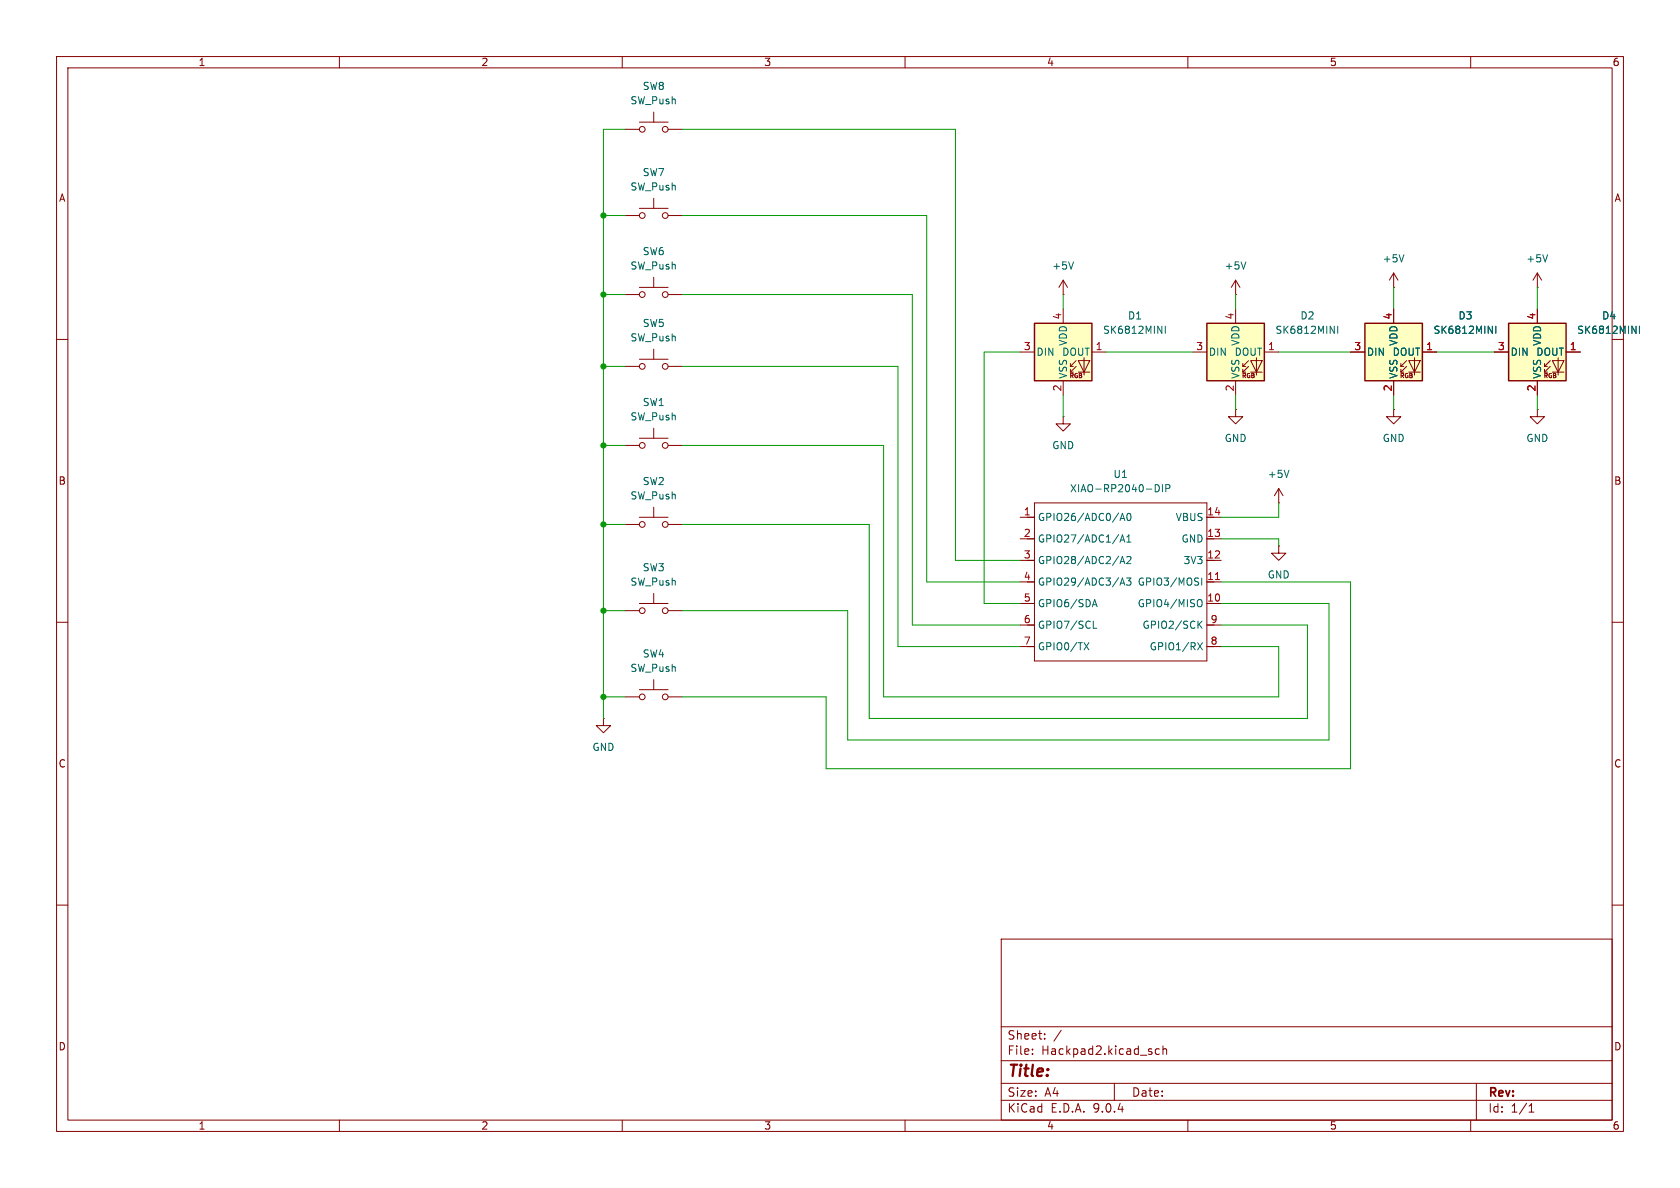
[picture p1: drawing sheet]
<svg xmlns="http://www.w3.org/2000/svg" width="297mm" height="210mm" viewBox="0 0 297 210" stroke-linecap="round" stroke-linejoin="round" font-family="sans-serif">
<g fill="none" stroke="#840000" stroke-width=".18">
<path d="M10 10h277v190h-277zM12 12h273v186h-273zM60 10v2M110 10v2M115.6 19.8v1.8M160 10v2M210 10v2M260 10v2M110.5 22.9h2.5M110.5 38.1h2.5M113 21.6h5.1M113 36.8h5.1"/>
<path d="M115.6 35.1v1.7M118.1 22.9h2.5M118.1 38.1h2.5M110.5 52.1h2.5M113 50.8h5.1M115.6 49v1.8M118.1 52.1h2.5M10 60h2M110.5 64.8h2.5M110.5 78.7h2.5M113 63.5h5.1M113 77.5h5.1"/>
<path d="M115.6 61.7v1.8M115.6 75.7v1.8M118.1 64.8h2.5M118.1 78.7h2.5M246.4 72.4v1.3h1.2l-1.2 1.2-1.3-1.2h1.3M246.4 72.4h.1M285 60h2M110.5 92.7h2.5M113 91.4h5.1M115.6 89.7v1.7M118.1 92.7h2.5M180.3 91.4h2.6"/>
<path d="M180.3 95.3h2.6M180.3 99.1h2.6M182.9 88.9h30.5v27.9h-30.5zM213.4 91.4h2.5M213.4 95.3h2.5M213.4 99.1h2.5M226.1 88.9h.1M226.1 96.5v1.3h1.2l-1.2 1.3-1.3-1.3h1.3M226.1 96.5h.1M226.1 86.4l-.8 1.2M226.1 86.4l.7 1.2M226.1 86.4v2.5"/>
<path d="M10 110h2M110.5 108h2.5M113 106.7h5.1M115.6 104.9v1.8M118.1 108h2.5M180.3 102.9h2.6M180.3 106.7h2.6M180.3 110.5h2.6M180.3 114.3h2.6M213.4 102.9h2.5M213.4 106.7h2.5M213.4 110.5h2.5"/>
<path d="M213.4 114.3h2.5M285 110h2M106.7 127v1.3h1.2l-1.2 1.2-1.3-1.2h1.3M106.7 127h.1M110.5 123.2h2.5M113 121.9h5.1M115.6 120.1v1.8M118.1 123.2h2.5M10 160h2M177 166h108v32h-108zM285 160h2M60 198v2"/>
<path d="M110 198v2M160 198v2M177 194.5h108M177 191.5h108M177 187.5h108M177 181.5h108M182.5 186.3v.1M182.5 185.5v.1M184.7 183.6v.1M184.7 182.8v.1M187.6 182.1l-1.3 2M197 191.5v3"/>
<path d="M205 185.5l-.5-.1-.3 .3v.4l.2 .2h.6M205.6 185.5l.2-.1 .4 .1v.9M205.6 184.9v1.5M210 198v2M260 198v2M261 191.5v6.5M270.3 196.6h.9M270.3 195.5l.4-.4v1.5"/>
<circle cx="113.5" cy="38.1" r=".51"/>
<circle cx="113.5" cy="22.9" r=".51"/>
<circle cx="117.6" cy="38.1" r=".51"/>
<circle cx="117.6" cy="22.9" r=".51"/>
<circle cx="113.5" cy="52.1" r=".51"/>
<circle cx="117.6" cy="52.1" r=".51"/>
<circle cx="113.5" cy="78.7" r=".51"/>
<circle cx="113.5" cy="64.8" r=".51"/>
<circle cx="117.6" cy="78.7" r=".51"/>
<circle cx="117.6" cy="64.8" r=".51"/>
<circle cx="113.5" cy="92.7" r=".51"/>
<circle cx="117.6" cy="92.7" r=".51"/>
<circle cx="113.5" cy="108" r=".51"/>
<circle cx="117.6" cy="108" r=".51"/>
<circle cx="113.5" cy="123.2" r=".51"/>
<circle cx="117.6" cy="123.2" r=".51"/>
</g>
<g fill="none" stroke="#006464" stroke-width=".18">
<path d="M198 92l.4-1.3 .4 1.3M198 95.8l.4-1.2 .4 1.2M198 99.6l.4-1.2 .4 1.2M198.1 91.7h.6M198.1 95.5h.6M198.1 99.3h.6M199.2 98.5l.5-.1 .2 .3-.7 .9h.7M199.2 95.8h.7M199.2 94.9l.4-.3v1.2M199.4 90.8l.1-.1a.68 .68 0 0 1 .5 .7 .68 .68 0 0 1-.5 .6 .84 .84 0 0 1-.1-1.2zM204.2 85.7a.64 .64 0 0 1 .8 .6 .64 .64 0 0 1-.8 .6M205.5 85.7v1.2"/>
<path d="M206.1 86.3h.6l.1-.2v-.3l-.7-.1v1.2M227.9 83.1l-.4 1.3M191.7 113.6l.8 1.3M192.5 113.6l-.8 1.3M193.1 107.3l.4-1.3 .5 1.3M193.2 106.9h.6M193.3 111.1h.6M198 103.4l.4-1.2 .4 1.2M198.1 103.1h.6M199.2 102.2h.7l-.4 .5 .4 .1v.5l-.2 .1-.5-.1M211.7 113.6l.9 1.3M212 106a.43 .43 0 0 1 .5 .4v.4a.43 .43 0 0 1-.5 .5"/>
<path d="M212 110.3l.5 .8M212.4 102.2v1.2M212.5 109.8l-.7 .7M212.6 113.6l-.9 1.3"/>
</g>
<path d="M214.9 102.5h.7" fill="none" stroke="#a90000" stroke-width=".18"/>
<path d="M213.4 57.2h10.1v10.1h-10.1z" fill="#ffffc2"/>
<g fill="none" stroke="#840000" stroke-width=".18">
<path d="M188 52.1h.1M188 49.5l-.8 1.3M188 49.5l.7 1.3M188 49.5v2.6M218.4 54.6v2.6M188 73.7v1.2h1.2l-1.2 1.3-1.3-1.3h1.3M188 73.7h.1M210.8 62.2h2.6M218.4 67.3v2.6M219.7 64.8h.5M219.7 65.8h.5M220.7 63.8l-1 1v-.5"/>
<path d="M220.7 64.8l-1 1v-.5M221.1 63.8h2l-1 2zM221.1 65.8h2M222.1 63.2v3.1M223.5 62.2h2.6"/>
</g>
<path d="M213.4 57.2h10.1v10.1h-10.1z" fill="none" stroke="#840000" stroke-width=".25"/>
<path d="M189.8 46.3l-.4 1.3M235.2 57.7l.7 1.2v-1.2M236.5 57.7v1.2" fill="none" stroke="#006464" stroke-width=".18"/>
<path d="M182.9 57.2h10.1v10.1h-10.1z" fill="#ffffc2"/>
<g fill="none" stroke="#840000" stroke-width=".18">
<path d="M188 54.6v2.6M218.4 52.1h.1M218.4 49.5l-.7 1.3M218.4 49.5l.8 1.3M218.4 49.5v2.6M271.8 50.8h.1M271.8 48.3l-.8 1.2M271.8 48.3l.7 1.2M271.8 48.3v2.5M180.3 62.2h2.6M188 67.3v2.6M189.2 64.8h.5"/>
<path d="M189.2 65.8h.5M190.2 63.8l-1 1v-.5M190.2 64.8l-1 1v-.5M190.6 63.8h2.1l-1.1 2zM190.6 65.8h2.1M191.6 63.2v3.1M193 62.2h2.6M218.4 72.4v1.3h1.3l-1.3 1.2-1.2-1.2h1.2M218.4 72.4h.1M271.8 72.4v1.3h1.2l-1.2 1.2-1.3-1.2h1.3M271.8 72.4h.1"/>
</g>
<path d="M182.9 57.2h10.1v10.1h-10.1z" fill="none" stroke="#840000" stroke-width=".25"/>
<path d="M204.7 57.7l.7 1.2v-1.2M206 57.7v1.2M220.3 46.3l-.5 1.3M273.6 45l-.4 1.3" fill="none" stroke="#006464" stroke-width=".18"/>
<path d="M266.7 57.2h10.2v10.1h-10.2z" fill="#ffffc2"/>
<g fill="none" stroke="#840000" stroke-width=".18">
<path d="M246.4 50.8h.1M246.4 48.3l-.8 1.2M246.4 48.3l.7 1.2M246.4 48.3v2.5M271.8 54.6v2.6M264.2 62.2h2.5M271.8 67.3v2.6M273 64.8h.6M273 65.8h.6M274.1 63.8l-1.1 1v-.5M274.1 64.8l-1.1 1v-.5M274.4 63.8h2.1l-1 2z"/>
<path d="M274.4 65.8h2.1M275.5 63.2v3.1M276.9 62.2h2.5"/>
</g>
<path d="M266.7 57.2h10.2v10.1h-10.2z" fill="none" stroke="#840000" stroke-width=".25"/>
<path d="M248.2 45l-.4 1.3M288.5 57.7l.7 1.2v-1.2M289.8 57.7v1.2" fill="none" stroke="#006464" stroke-width=".18"/>
<path d="M241.3 57.2h10.2v10.1h-10.2z" fill="#ffffc2"/>
<g fill="none" stroke="#840000" stroke-width=".18">
<path d="M246.4 54.6v2.6M271.8 54.6v2.6M238.8 62.2h2.5M246.4 67.3v2.6M247.6 64.8h.6M247.6 65.8h.6M248.7 63.8l-1.1 1v-.5M248.7 64.8l-1.1 1v-.5M249 63.8h2.1l-1 2zM249 65.8h2.1M250.1 63.2v3.1M251.5 62.2h2.5"/>
<path d="M264.2 62.2h2.5M271.8 67.3v2.6M276.9 62.2h2.5"/>
</g>
<path d="M241.3 57.2h10.2v10.1h-10.2z" fill="none" stroke="#840000" stroke-width=".25"/>
<path d="M263.1 57.7l.7 1.2v-1.2M264.4 57.7v1.2M288.5 57.7l.7 1.2v-1.2M289.8 57.7v1.2" fill="none" stroke="#006464" stroke-width=".18"/>
<g fill="none" stroke="#009600" stroke-width=".18">
<path d="M106.7 38.1h3.8M110.5 22.9h-3.8v104.1M120.6 38.1h43.2v64.8h16.5M120.6 22.9h48.3v76.2h11.4M106.7 52.1h3.8M120.6 52.1h40.7v58.4h19M188 52.1v2.5M218.4 52.1v2.5M246.4 50.8v3.8M271.8 50.8v3.8M106.7 64.8h3.8M106.7 78.7h3.8"/>
<path d="M120.6 64.8h38.1v49.5h21.6M120.6 78.7h35.6v44.5h69.9v-8.9h-10.2M180.3 62.2h-6.3v44.5h6.3M188 69.9v3.8M195.6 62.2h15.2M218.4 69.9v2.5M226.1 62.2h12.7M246.4 69.9v2.5M254 62.2h10.2M271.8 69.9v2.5M106.7 92.7h3.8M120.6 92.7h33.1v34.3h77.4v-16.5h-15.2"/>
<path d="M215.9 95.3h10.2v1.2M226.1 88.9v2.5h-10.2M106.7 108h3.8M215.9 102.9h22.9v33h-92.8v-12.7h-25.4M215.9 106.7h19v24.1h-85v-22.8h-29.3M106.7 123.2h3.8"/>
</g>
<g fill="#009600" stroke="#009600" stroke-width=".18">
<circle cx="106.7" cy="78.7" r=".46"/>
<circle cx="106.7" cy="64.8" r=".46"/>
<circle cx="106.7" cy="108" r=".46"/>
<circle cx="106.7" cy="123.2" r=".46"/>
<circle cx="106.7" cy="92.7" r=".46"/>
<circle cx="106.7" cy="38.1" r=".46"/>
<circle cx="106.7" cy="52.1" r=".46"/>
</g>
<text font-size="2.8" fill="#840000" x="178" y="190.9">Title:</text>
<g font-size="2.1" fill="#840000">
<text x="178" y="184">Sheet:</text>
<text x="178" y="186.7">File:</text>
<text x="184.1" y="186.7">Hackpad2.kicad_sch</text>
<text x="178" y="196.9">KiCad</text>
<text x="178" y="194.1">Size:</text>
<text x="184.7" y="194.1">A4</text>
<text x="185.7" y="196.9">E.D.A.</text>
<text x="193.3" y="196.9">9.0.4</text>
<text x="200" y="194.1">Date:</text>
<text x="263" y="194.3">Rev:</text>
<text x="263" y="196.9">Id:</text>
<text x="267.1" y="196.9">1/1</text>
</g>
<g font-size="1.8" fill="#840000">
<text x="35" y="11.9">1</text>
<text x="85" y="11.9">2</text>
<text x="135" y="11.9">3</text>
<text x="185" y="11.9">4</text>
<text x="235" y="11.9">5</text>
<text x="285" y="11.9">6</text>
<text x="10.3" y="35.9">A</text>
<text x="285.3" y="35.9">A</text>
<text x="10.3" y="85.9">B</text>
<text x="285.3" y="85.9">B</text>
<text x="10.3" y="135.9">C</text>
<text x="285.3" y="135.9">C</text>
<text x="10.3" y="185.9">D</text>
<text x="285.3" y="185.9">D</text>
<text x="35" y="199.9">1</text>
<text x="85" y="199.9">2</text>
<text x="135" y="199.9">3</text>
<text x="185" y="199.9">4</text>
<text x="235" y="199.9">5</text>
<text x="285" y="199.9">6</text>
</g>
<g font-size="1.8" fill="#006464">
<text x="113.5" y="16.1">SW8</text>
<text x="111.4" y="18.6">SW_Push</text>
<text x="111.4" y="33.9">SW_Push</text>
<text x="113.5" y="31.3">SW7</text>
<text x="111.4" y="47.9">SW_Push</text>
<text x="113.5" y="45.3">SW6</text>
<text x="185.9" y="47.9">+5V</text>
<text x="216.4" y="47.9">+5V</text>
<text x="244.3" y="46.6">+5V</text>
<text x="269.7" y="46.6">+5V</text>
<text x="113.5" y="58">SW5</text>
<text x="194.9" y="59.2">SK6812MINI</text>
<text x="199.3" y="56.7">D1</text>
<text x="225.4" y="59.2">SK6812MINI</text>
<text x="229.8" y="56.7">D2</text>
<text x="253.3" y="59.2">SK6812MINI</text>
<text x="257.7" y="56.7">D3</text>
<text x="278.7" y="59.2">SK6812MINI</text>
<text x="283.1" y="56.7">D4</text>
<text x="111.4" y="60.6">SW_Push</text>
<text x="183.1" y="63.1">DIN</text>
<text x="187.7" y="63.1">DOUT</text>
<text x="188.8" y="61.2" transform="rotate(-90 188.8 61.2)">VDD</text>
<text x="213.6" y="63.1">DIN</text>
<text x="218.2" y="63.1">DOUT</text>
<text x="219.3" y="61.2" transform="rotate(-90 219.3 61.2)">VDD</text>
<text x="241.6" y="63.1">DIN</text>
<text x="246.1" y="63.1">DOUT</text>
<text x="247.2" y="61.2" transform="rotate(-90 247.2 61.2)">VDD</text>
<text x="267" y="63.1">DIN</text>
<text x="271.5" y="63.1">DOUT</text>
<text x="272.6" y="61.2" transform="rotate(-90 272.6 61.2)">VDD</text>
<text x="113.5" y="72">SW1</text>
<text x="188.8" y="67.1" transform="rotate(-90 188.8 67.1)">VSS</text>
<text x="219.3" y="67.1" transform="rotate(-90 219.3 67.1)">VSS</text>
<text x="247.2" y="67.1" transform="rotate(-90 247.2 67.1)">VSS</text>
<text x="272.6" y="67.1" transform="rotate(-90 272.6 67.1)">VSS</text>
<text x="111.4" y="74.5">SW_Push</text>
<text x="185.9" y="79.6">GND</text>
<text x="216.4" y="78.3">GND</text>
<text x="244.3" y="78.3">GND</text>
<text x="269.7" y="78.3">GND</text>
<text x="111.4" y="88.5">SW_Push</text>
<text x="113.5" y="86">SW2</text>
<text x="189.1" y="87.2">XIAO-RP2040-DIP</text>
<text x="196.7" y="84.7">U1</text>
<text x="224" y="84.7">+5V</text>
<text x="183.4" y="92.3">GPIO26/ADC0/A0</text>
<text x="207.8" y="92.3">VBUS</text>
<text x="113.5" y="101.2">SW3</text>
<text x="183.4" y="96.1">GPIO27/ADC1/A1</text>
<text x="183.4" y="99.9">GPIO28/ADC2/A2</text>
<text x="208.8" y="96.1">GND</text>
<text x="209.1" y="99.9">3V3</text>
<text x="111.4" y="103.7">SW_Push</text>
<text x="183.4" y="103.7">GPIO29/ADC3/A3</text>
<text x="183.4" y="107.5">GPIO6/SDA</text>
<text x="201" y="103.7">GPIO3/MOSI</text>
<text x="201" y="107.5">GPIO4/MISO</text>
<text x="224" y="102.5">GND</text>
<text x="183.4" y="111.4">GPIO7/SCL</text>
<text x="201.9" y="111.4">GPIO2/SCK</text>
<text x="111.4" y="119">SW_Push</text>
<text x="113.5" y="116.4">SW4</text>
<text x="183.4" y="115.2">GPIO0/TX</text>
<text x="203.2" y="115.2">GPIO1/RX</text>
<text x="104.6" y="132.9">GND</text>
</g>
<g font-size="1.8" fill="#a90000">
<text x="187.7" y="56.6" transform="rotate(-90 187.7 56.6)">4</text>
<text x="218.2" y="56.6" transform="rotate(-90 218.2 56.6)">4</text>
<text x="246.1" y="56.6" transform="rotate(-90 246.1 56.6)">4</text>
<text x="271.5" y="56.6" transform="rotate(-90 271.5 56.6)">4</text>
<text x="180.9" y="62">3</text>
<text x="193.6" y="62">1</text>
<text x="211.4" y="62">3</text>
<text x="224.1" y="62">1</text>
<text x="239.3" y="62">3</text>
<text x="252" y="62">1</text>
<text x="264.7" y="62">3</text>
<text x="277.4" y="62">1</text>
<text x="187.7" y="69.3" transform="rotate(-90 187.7 69.3)">2</text>
<text x="218.2" y="69.3" transform="rotate(-90 218.2 69.3)">2</text>
<text x="246.1" y="69.3" transform="rotate(-90 246.1 69.3)">2</text>
<text x="271.5" y="69.3" transform="rotate(-90 271.5 69.3)">2</text>
<text x="180.9" y="91.2">1</text>
<text x="180.9" y="95">2</text>
<text x="213.3" y="91.2">14</text>
<text x="213.3" y="95">13</text>
<text x="180.9" y="98.8">3</text>
<text x="213.3" y="98.8">12</text>
<text x="180.9" y="102.6">4</text>
<text x="180.9" y="106.4">5</text>
<text x="213.3" y="102.6">11</text>
<text x="213.3" y="106.4">10</text>
<text x="180.9" y="110.2">6</text>
<text x="213.9" y="110.2">9</text>
<text x="180.9" y="114">7</text>
<text x="213.9" y="114">8</text>
</g>
<g font-size="1.1" fill="#840000">
<text x="189" y="67">RGB</text>
<text x="219.4" y="67">RGB</text>
<text x="247.4" y="67">RGB</text>
<text x="272.8" y="67">RGB</text>
</g>
</svg>
